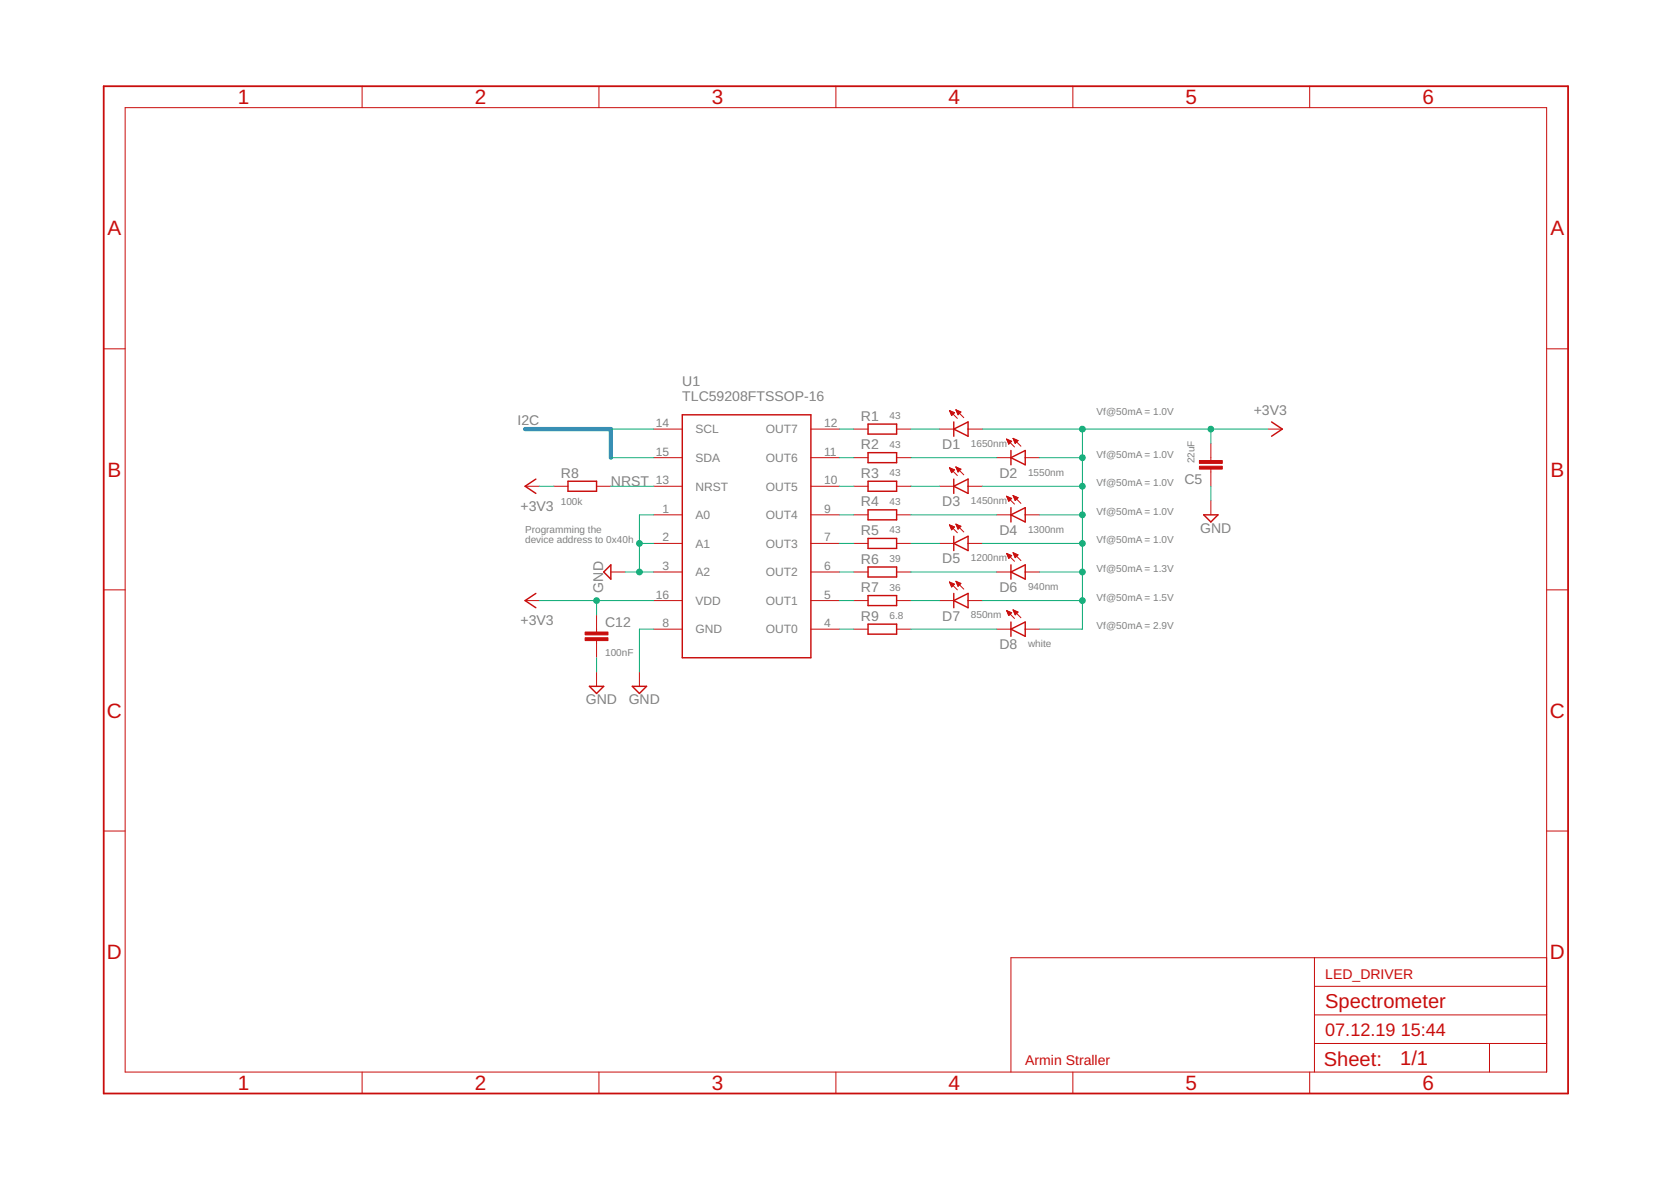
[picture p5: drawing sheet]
<svg xmlns="http://www.w3.org/2000/svg" width="297mm" height="210mm" viewBox="0 0 297 210" stroke-linecap="round" stroke-linejoin="round" font-family="sans-serif">
<g fill="none" stroke="#c90d0c" stroke-width=".25">
<path d="M121.3 73.7h22.8v43.2h-22.8zM154.3 75.4h5.1v1.8h-5.1zM169.5 76.3l2.6-1.3v2.5zM169.5 75v2.5M226 75l1.9 1.3-1.9 1.2M95.2 85.2l-1.9 1.2 1.9 1.3M101 85.5h5v1.8h-5zM154.3 85.5h5.1v1.8h-5.1zM154.3 80.5h5.1v1.7h-5.1zM154.3 90.6h5.1v1.8h-5.1zM154.3 95.7h5.1v1.8h-5.1zM169.5 85.2v2.5"/>
<path d="M169.5 95.3v2.6M169.5 86.4l2.6-1.2v2.5zM169.5 96.6l2.6-1.3v2.6zM179.7 81.3l2.5-1.2v2.5zM179.7 80.1v2.5M179.7 90.2v2.6M179.7 91.5l2.5-1.3v2.6zM214 91.5h2.5l-1.3 1.3zM95.2 105.5l-1.9 1.2 1.9 1.3M108.6 100.4v2.5l-1.3-1.2zM154.3 100.8h5.1v1.8h-5.1zM154.3 105.9h5.1v1.7h-5.1z"/>
<path d="M154.3 110.9h5.1v1.8h-5.1zM169.5 105.5v2.5M169.5 106.7l2.6-1.2v2.5zM179.7 100.4v2.5M179.7 110.6v2.5M179.7 101.7l2.5-1.3v2.5zM179.7 111.8l2.5-1.2v2.5zM104.8 122h2.5l-1.3 1.3zM112.4 122h2.5l-1.2 1.3z"/>
</g>
<g fill="none" stroke="#c90d0c" stroke-width=".18">
<path d="M22.2 19.1h252.7v171.4h-252.7zM64.4 15.3v3.8M106.5 15.3v3.8M148.6 15.3v3.8M190.7 15.3v3.8M232.8 15.3v3.8M18.4 62h3.8M116.2 76.3h5.1M144.1 76.3h5.1M151.8 76.3h2.5M159.4 76.3h2.5M167 76.3h2.5"/>
<path d="M168.8 73l1.4 1.4M168.8 73l.9 .3-.5 .6M168.8 73l.4 .9M168.8 73h.1M168.8 73.1h.4M168.9 73.3h.5M169 73.4h.7M169 73.5h.5M169.1 73.6h.3M169.1 73.7h.2M169.2 73.9h.1M169.9 72.8l1.4 1.4"/>
<path d="M169.9 72.8l.9 .4-.5 .5zM169.9 72.9h.1M170 73h.3M170.1 73.1h.5M170.1 73.3h.7M170.2 73.4h.5M170.2 73.5h.3M170.2 73.6h.2M172.1 76.3h2.5M178.9 78l1.4 1.4M178.9 78.1h.1M178.9 78l.9 .4-.5 .5"/>
<path d="M178.9 78l.4 .9M179 78.2h.3M179 78.3h.6M179.1 78.4h.7M179.2 78.6h.5M179.2 78.7h.4M179.3 78.8h.2M179.3 78.9h.1M180.1 77.9l1.4 1.4M180.1 77.9l.9 .4M180.1 77.9l.4 .9M180.1 78h.1"/>
<path d="M180.1 78.1h.3M180.2 78.2h.5M180.3 78.3h.7M180.3 78.4h.5M180.4 78.6h.3M180.4 78.7h.2M180.5 78.8h.1M181 78.3l-.5 .5M215.2 78.8v3.1M225.4 76.3h2.5M274.9 62h3.8M93.3 86.4h2.6"/>
<path d="M98.4 86.4h2.6M106 86.4h2.6M116.2 81.3h5.1M116.2 86.4h5.1M116.2 91.5h5.1M116.2 96.6h5.1M144.1 81.3h5.1M144.1 86.4h5.1M144.1 91.5h5.1M144.1 96.6h5.1M151.8 81.3h2.5M151.8 86.4h2.5"/>
<path d="M151.8 91.5h2.5M151.8 96.6h2.5M159.4 81.3h2.5M159.4 86.4h2.5M159.4 91.5h2.5M159.4 96.6h2.5M167 86.4h2.5M167 96.6h2.5M168.8 83.1l1.4 1.4M168.8 83.1h.1M168.8 83.1l.9 .4M168.8 83.1l.4 .9"/>
<path d="M168.8 93.3l1.4 1.4M168.8 93.3l.9 .4-.5 .5zM168.8 93.4h.2M168.8 83.3h.3M168.9 93.5h.4M168.9 83.4h.5M168.9 83.5h.8M168.9 93.6h.7M169 93.8h.6M169 83.6h.5M169 83.8h.4M169 93.9h.5"/>
<path d="M169.1 94h.2M169.1 83.9h.2M169.1 84h.1M169.1 94.1h.1M169.7 83.5l-.5 .5M169.9 83l1.4 1.4M169.9 83l.9 .4-.5 .5zM169.9 83h.1M169.9 93.2l1.4 1.4M169.9 93.2l.9 .3-.5 .5zM170 93.3h.2M170 83.1h.3"/>
<path d="M170 83.3h.5M170 93.4h.5M170.1 93.5h.7M170.1 83.4h.7M170.1 93.6h.6M170.1 83.5h.6M170.2 83.6h.4M170.2 93.8h.4M170.2 93.9h.3M170.2 83.8h.2M170.3 83.9h.1M170.3 94h.1"/>
<path d="M172.1 86.4h2.5M172.1 96.6h2.5M177.2 81.3h2.5M177.2 91.5h2.5M178.9 88.2l1.4 1.4M178.9 88.2l.9 .4-.5 .5zM178.9 98.4l1.4 1.4M178.9 98.4l.9 .3-.5 .6zM179 88.3h.2M179 98.5h.2M179 98.6h.5M179 88.5h.5"/>
<path d="M179.1 88.6h.7M179.1 98.7h.6M179.1 98.8h.6M179.2 88.7h.5M179.2 99h.4M179.2 88.8h.4M179.2 88.9h.3M179.2 99.1h.3M179.3 99.2h.1M179.3 89h.1M180.1 88.1l1.4 1.4M180.1 88.1l.9 .4"/>
<path d="M180.1 88.1l.4 .9 .5-.5M180.1 88.1h.1M180.1 98.2l1.4 1.4M180.1 98.2l.9 .4-.5 .5zM180.1 88.2h.3M180.1 98.3h.2M180.2 98.5h.4M180.2 88.3h.5M180.2 88.5h.8M180.2 98.6h.7M180.3 98.7h.6M180.3 88.6h.5"/>
<path d="M180.3 88.7h.4M180.3 98.8h.5M180.4 99h.2M180.4 88.8h.2M180.4 99.1h.1M180.4 88.9h.1M182.2 81.3h2.6M182.2 91.5h2.6M215.2 83.4v3M215.2 89v2.5M18.4 104.8h3.8M93.3 106.7h2.6"/>
<path d="M106 109.3v3M106 113.9v3M106 119.4v2.6M108.6 101.7h2.5M113.7 119.4v2.6M116.2 101.7h5.1M116.2 106.7h5.1M116.2 111.8h5.1M144.1 101.7h5.1M144.1 106.7h5.1M144.1 111.8h5.1M151.8 101.7h2.5"/>
<path d="M151.8 106.7h2.5M151.8 111.8h2.5M159.4 101.7h2.5M159.4 106.7h2.5M159.4 111.8h2.5M167 106.7h2.5M168.8 103.4l1.4 1.4M168.8 103.4l.9 .4-.5 .5zM168.8 103.5h.2M168.9 103.7h.4M168.9 103.8h.6M169 103.9h.6"/>
<path d="M169 104h.5M169.1 104.1h.3M169.1 104.2h.1M169.9 103.3l1.4 1.4M169.9 103.3l.9 .4-.5 .5zM170 103.4h.1M170 103.5h.4M170.1 103.7h.6M170.1 103.8h.6M170.2 103.9h.4M170.2 104h.3M170.3 104.1h.1"/>
<path d="M172.1 106.7h2.5M177.2 101.7h2.5M177.2 111.8h2.5M178.9 108.5l1.4 1.4M178.9 108.5l.9 .4-.5 .5zM179 108.6h.1M179 108.7h.4M179.1 108.8h.6M179.1 109h.7M179.2 109.1h.4M179.2 109.2h.3M179.3 109.3h.1"/>
<path d="M180.1 108.4l1.4 1.4M180.1 108.4l.9 .4-.5 .5zM180.1 108.5h.2M180.2 108.6h.4M180.2 108.7h.6M180.3 108.8h.6M180.3 109h.5M180.4 109.1h.3M180.4 109.2h.2M182.2 101.7h2.6M182.2 111.8h2.6M274.9 104.8h3.8"/>
<path d="M18.4 147.7h3.8M274.9 147.7h3.8M233.7 170.2v20.3M233.7 175.3h41.2M274.9 170.2h-95.2v20.3M64.4 190.5v3.9M106.5 190.5v3.9M148.6 190.5v3.9M190.7 190.5v3.9M232.8 190.5v3.9M233.7 185.5h41.2M233.7 180.4h41.2"/>
<path d="M264.8 185.5v5"/>
</g>
<g fill="#c90d0c" stroke="#c90d0c" stroke-width=".18">
<path d="M104 113.3h4.1v.6h-4.1z"/>
<path d="M104 112.3h4.1v.5h-4.1z"/>
<path d="M213.2 81.9h4.1v.5h-4.1z"/>
<path d="M213.2 82.9h4.1v.5h-4.1z"/>
</g>
<path d="M18.4 15.3h260.3v179.1h-260.3z" fill="none" stroke="#c90d0c" stroke-width=".32"/>
<path d="M93.3 76.3h15.3v5" fill="none" stroke="#0696d7" stroke-width=".76"/>
<g fill="none" stroke="#0dab76" stroke-width=".18">
<path d="M108.6 76.3h7.6M149.2 76.3h2.6M161.9 76.3h5.1M174.6 76.3h50.8M192.4 76.3v35.5h-7.6M215.2 76.3v2.5M95.9 86.4h2.5M108.6 86.4h7.6M108.6 81.3h7.6M113.7 96.6h2.5M116.2 91.5h-2.5v10.2M149.2 86.4h2.6"/>
<path d="M149.2 81.3h2.6M149.2 91.5h2.6M149.2 96.6h2.6M161.9 86.4h5.1M161.9 81.3h15.3M161.9 91.5h15.3M161.9 96.6h5.1M174.6 86.4h17.8M174.6 96.6h17.8M184.8 81.3h7.6M184.8 91.5h7.6M215.2 86.4v2.6"/>
<path d="M95.9 106.7h20.3M106 106.7v2.6M106 116.9v2.5M111.1 101.7h5.1M116.2 111.8h-2.5v7.6M149.2 106.7h2.6M149.2 101.7h2.6M149.2 111.8h2.6M161.9 106.7h5.1M161.9 101.7h15.3M161.9 111.8h15.3M174.6 106.7h17.8"/>
<path d="M184.8 101.7h7.6"/>
</g>
<g fill="#0dab76" stroke="#0dab76" stroke-width=".18">
<circle cx="106" cy="106.7" r=".51"/>
<circle cx="215.2" cy="76.3" r=".51"/>
<circle cx="192.4" cy="76.3" r=".51"/>
<circle cx="192.4" cy="81.3" r=".51"/>
<circle cx="192.4" cy="86.4" r=".51"/>
<circle cx="192.4" cy="91.5" r=".51"/>
<circle cx="192.4" cy="96.6" r=".51"/>
<circle cx="192.4" cy="101.7" r=".51"/>
<circle cx="192.4" cy="106.7" r=".51"/>
<circle cx="113.7" cy="101.7" r=".51"/>
<circle cx="113.7" cy="96.6" r=".51"/>
</g>
<g font-size="3.7" fill="#c90d0c">
<text x="42.3" y="18.5">1</text>
<text x="84.4" y="18.5">2</text>
<text x="126.5" y="18.5">3</text>
<text x="168.6" y="18.5">4</text>
<text x="210.7" y="18.5">5</text>
<text x="252.9" y="18.5">6</text>
<text x="19.1" y="41.9">A</text>
<text x="275.6" y="41.9">A</text>
<text x="19.1" y="84.7">B</text>
<text x="275.6" y="84.7">B</text>
<text x="19" y="127.6">C</text>
<text x="275.5" y="127.6">C</text>
<text x="19" y="170.4">D</text>
<text x="275.5" y="170.4">D</text>
<text x="42.3" y="193.7">1</text>
<text x="84.4" y="193.7">2</text>
<text x="126.5" y="193.7">3</text>
<text x="168.6" y="193.7">4</text>
<text x="210.7" y="193.7">5</text>
<text x="252.9" y="193.7">6</text>
</g>
<g font-size="3.6" fill="#c90d0c">
<text x="235.6" y="179.1">Spectrometer</text>
<text x="235.3" y="189.4">Sheet:</text>
<text x="248.9" y="189.3">1/1</text>
</g>
<g font-size="3.2" fill="#c90d0c">
<text x="235.6" y="184.2">07.12.19</text>
<text x="249" y="184.2">15:44</text>
</g>
<g font-size="2.5" fill="#808080">
<text x="121.3" y="71.2">TLC59208FTSSOP-16</text>
<text x="121.3" y="68.7">U1</text>
<text x="92" y="75.5">I2C</text>
<text x="153" y="74.8">R1</text>
<text x="222.9" y="73.7">+3V3</text>
<text x="153" y="79.9">R2</text>
<text x="167.5" y="79.8">D1</text>
<text x="99.7" y="84.9">R8</text>
<text x="108.6" y="86.4">NRST</text>
<text x="153" y="84.9">R3</text>
<text x="167.5" y="90">D3</text>
<text x="177.7" y="84.9">D2</text>
<text x="210.5" y="86">C5</text>
<text x="92.5" y="90.7">+3V3</text>
<text x="153" y="90">R4</text>
<text x="153" y="95.1">R5</text>
<text x="177.7" y="95.1">D4</text>
<text x="213.3" y="94.7">GND</text>
<text x="153" y="100.2">R6</text>
<text x="167.5" y="100.1">D5</text>
<text x="107.2" y="105.3" transform="rotate(-90 107.2 105.3)">GND</text>
<text x="153" y="105.2">R7</text>
<text x="177.7" y="105.2">D6</text>
<text x="92.5" y="111.1">+3V3</text>
<text x="107.6" y="111.4">C12</text>
<text x="153" y="110.3">R9</text>
<text x="167.5" y="110.3">D7</text>
<text x="177.7" y="115.4">D8</text>
<text x="104.1" y="125.2">GND</text>
<text x="111.8" y="125.2">GND</text>
</g>
<g font-size="2.5" fill="#c90d0c">
<text x="235.6" y="174">LED_DRIVER</text>
<text x="182.2" y="189.3">Armin Straller</text>
</g>
<g font-size="2.1" fill="#808080">
<text x="116.6" y="75.9">14</text>
<text x="123.6" y="77">SCL</text>
<text x="136.1" y="77">OUT7</text>
<text x="146.5" y="75.9">12</text>
<text x="116.6" y="81">15</text>
<text x="123.6" y="82.1">SDA</text>
<text x="136.1" y="82.1">OUT6</text>
<text x="146.5" y="81">11</text>
<text x="116.6" y="86.1">13</text>
<text x="123.6" y="87.2">NRST</text>
<text x="136.1" y="87.2">OUT5</text>
<text x="146.5" y="86.1">10</text>
<text x="117.8" y="91.2">1</text>
<text x="123.6" y="92.3">A0</text>
<text x="136.1" y="92.3">OUT4</text>
<text x="146.5" y="91.2">9</text>
<text x="117.8" y="96.2">2</text>
<text x="117.8" y="101.3">3</text>
<text x="123.6" y="97.3">A1</text>
<text x="136.1" y="97.3">OUT3</text>
<text x="146.5" y="101.3">6</text>
<text x="146.5" y="96.2">7</text>
<text x="116.6" y="106.4">16</text>
<text x="123.6" y="102.4">A2</text>
<text x="123.6" y="107.5">VDD</text>
<text x="136.1" y="107.5">OUT1</text>
<text x="136.1" y="102.4">OUT2</text>
<text x="146.5" y="106.4">5</text>
<text x="117.8" y="111.5">8</text>
<text x="123.6" y="112.6">GND</text>
<text x="136.1" y="112.6">OUT0</text>
<text x="146.5" y="111.5">4</text>
</g>
<g font-size="1.8" fill="#808080">
<text x="158.1" y="74.5">43</text>
<text x="194.9" y="73.7">Vf@50mA = 1.0V</text>
<text x="158.1" y="79.6">43</text>
<text x="172.6" y="79.4">1650nm</text>
<text x="194.9" y="81.4">Vf@50mA = 1.0V</text>
<text x="212.3" y="82.4" transform="rotate(-90 212.3 82.4)">22uF</text>
<text x="99.7" y="89.7">100k</text>
<text x="158.1" y="84.7">43</text>
<text x="158.1" y="89.7">43</text>
<text x="172.6" y="89.6">1450nm</text>
<text x="182.7" y="84.5">1550nm</text>
<text x="194.9" y="86.4">Vf@50mA = 1.0V</text>
<text x="93.4" y="94.7">Programming the</text>
<text x="158.1" y="94.8">43</text>
<text x="182.7" y="94.7">1300nm</text>
<text x="194.9" y="91.5">Vf@50mA = 1.0V</text>
<text x="93.4" y="96.6">device address to 0x40h</text>
<text x="158.1" y="99.9">39</text>
<text x="172.6" y="99.8">1200nm</text>
<text x="194.9" y="101.7">Vf@50mA = 1.3V</text>
<text x="194.9" y="96.6">Vf@50mA = 1.0V</text>
<text x="158.1" y="105">36</text>
<text x="182.7" y="104.8">940nm</text>
<text x="194.9" y="106.7">Vf@50mA = 1.5V</text>
<text x="158.1" y="110">6.8</text>
<text x="172.6" y="109.9">850nm</text>
<text x="194.9" y="111.8">Vf@50mA = 2.9V</text>
<text x="107.6" y="116.5">100nF</text>
<text x="182.7" y="115">white</text>
</g>
</svg>
